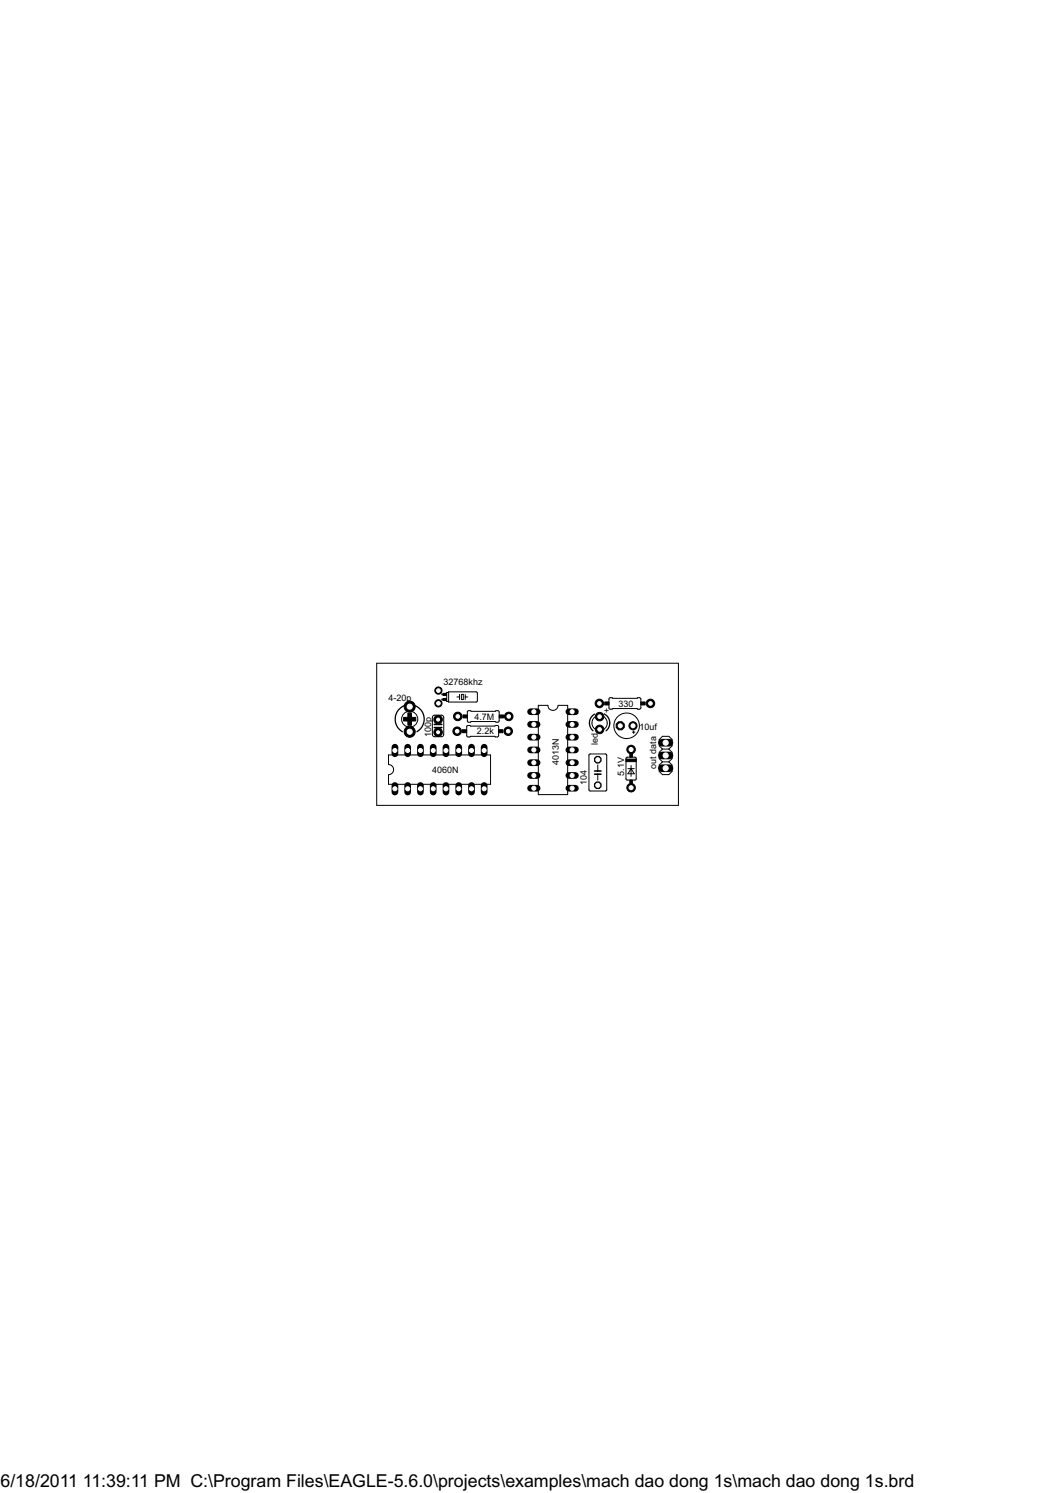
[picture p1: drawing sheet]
<svg xmlns="http://www.w3.org/2000/svg" width="210mm" height="297mm" viewBox="0 0 210 297" stroke-linecap="round" stroke-linejoin="round" font-family="sans-serif">
<g fill="#000" stroke="#000" stroke-width="1.3">
<path d="M78.6 156.3v1.3zM78.6 148.7v1.3zM81.1 156.3v1.3zM81.1 148.7v1.3zM83.7 156.3v1.3zM83.7 148.7v1.3zM86.2 156.3v1.3zM86.2 148.7v1.3zM88.7 156.3v1.3zM88.7 148.7v1.3zM91.3 156.3v1.3zM91.3 148.7v1.3z"/>
<path d="M93.8 156.3v1.3zM93.8 148.7v1.3zM96.3 156.3v1.3zM96.3 148.7v1.3zM105.6 141.6h1.3zM105.6 144.1h1.3zM105.6 156.8h1.3zM105.6 146.7h1.3zM105.6 149.2h1.3zM105.6 154.3h1.3zM105.6 151.7h1.3zM113.2 156.8h1.3z"/>
<path d="M113.2 154.3h1.3zM113.2 151.7h1.3zM113.2 149.2h1.3zM113.2 146.7h1.3zM113.2 144.1h1.3zM113.2 141.6h1.3z"/>
</g>
<g fill="#fff" stroke="#fff" stroke-width=".2">
<circle cx="106.2" cy="141.6" r=".4"/>
<circle cx="106.2" cy="144.1" r=".4"/>
<circle cx="106.2" cy="156.8" r=".4"/>
<circle cx="113.8" cy="156.8" r=".4"/>
<circle cx="106.2" cy="146.7" r=".4"/>
<circle cx="106.2" cy="149.2" r=".4"/>
<circle cx="106.2" cy="154.3" r=".4"/>
<circle cx="106.2" cy="151.7" r=".4"/>
<circle cx="113.8" cy="154.3" r=".4"/>
<circle cx="113.8" cy="151.7" r=".4"/>
<circle cx="113.8" cy="149.2" r=".4"/>
<circle cx="113.8" cy="146.7" r=".4"/>
<circle cx="113.8" cy="144.1" r=".4"/>
<circle cx="113.8" cy="141.6" r=".4"/>
<circle cx="78.6" cy="156.9" r=".4"/>
<circle cx="81.1" cy="156.9" r=".4"/>
<circle cx="93.8" cy="156.9" r=".4"/>
<circle cx="96.3" cy="156.9" r=".4"/>
<circle cx="83.7" cy="156.9" r=".4"/>
<circle cx="86.2" cy="156.9" r=".4"/>
<circle cx="91.3" cy="156.9" r=".4"/>
<circle cx="88.7" cy="156.9" r=".4"/>
<circle cx="96.3" cy="149.3" r=".4"/>
<circle cx="93.8" cy="149.3" r=".4"/>
<circle cx="91.3" cy="149.3" r=".4"/>
<circle cx="88.7" cy="149.3" r=".4"/>
<circle cx="86.2" cy="149.3" r=".4"/>
<circle cx="83.7" cy="149.3" r=".4"/>
<circle cx="81.1" cy="149.3" r=".4"/>
<circle cx="78.6" cy="149.3" r=".4"/>
<circle cx="101.1" cy="145.5" r=".36"/>
<circle cx="91" cy="145.5" r=".36"/>
<circle cx="91.1" cy="142.5" r=".36"/>
<circle cx="101.2" cy="142.5" r=".36"/>
<circle cx="87.2" cy="143.2" r=".3"/>
<circle cx="87.2" cy="145.7" r=".3"/>
<circle cx="81.5" cy="140.6" r=".51"/>
<circle cx="81.5" cy="145.6" r=".51"/>
<circle cx="87.2" cy="137.4" r=".36"/>
<circle cx="87.2" cy="139.9" r=".36"/>
<circle cx="132.4" cy="147.8" r=".51"/>
<circle cx="132.4" cy="150.3" r=".51"/>
<circle cx="132.4" cy="152.8" r=".51"/>
<circle cx="119.3" cy="142.6" r=".36"/>
<circle cx="119.3" cy="145.1" r=".36"/>
<circle cx="119.3" cy="140" r=".36"/>
<circle cx="129.4" cy="140" r=".36"/>
<circle cx="123.4" cy="144.4" r=".4"/>
<circle cx="125.9" cy="144.4" r=".4"/>
<circle cx="125.6" cy="149.1" r=".4"/>
<circle cx="125.6" cy="156.7" r=".4"/>
<circle cx="118.9" cy="151.2" r=".4"/>
<circle cx="118.9" cy="156.2" r=".4"/>
</g>
<g fill="#000" stroke="#000" stroke-width=".2">
<path d="M75 132v28.2zM88.9 137.8v1.8zM88.9 139.6h.4zM88.9 137.8h.4zM89.3 139.7h5.4zM89.3 137.6v.2zM89.3 137.6h5.4zM89.3 139.6v.1zM89.3 137.8v1.8zM91.4 138.2v.5zM90.9 138.7h.5zM91.4 138.7v.5z"/>
<path d="M91.8 138.2v1zM91.8 139.2h.4zM91.8 138.2h.4zM92.2 138.2v1zM92.6 138.2v.5zM92.6 138.7h.5zM92.6 138.7v.5zM95 137.9v1.5zM121.4 138.8h.4zM121.8 138.8l.1 .1zM126.7 138.9l.2-.1zM121.9 138.9h4.8z"/>
<path d="M126.9 138.8h.4zM75 132h60zM77.3 156h20.3zM77.3 150.2v1.9zM77.3 154.1v1.9zM86 142.8v3.3zM86.5 142.3h1.3zM86.5 146.6h1.3zM88.3 142.8v3.3zM92.9 144.6v1.8zM93 141.6v1.8zM93.1 146.6h.4z"/>
<path d="M93.1 144.3h.4zM93.2 141.4h.4zM93.2 143.7h.4zM93.6 146.5l-.1 .1zM93.6 146.5h4.8zM93.5 144.3l.1 .2zM93.6 144.5h4.8zM93.6 141.4l.1 .1zM93.7 143.6l-.1 .1zM77.3 150.2h20.3zM97.6 150.2v5.8zM98.4 146.5l.2 .1z"/>
<path d="M98.4 144.5l.2-.2zM98.6 141.5l.1-.1zM93.7 141.5h4.9zM98.6 143.6l.1 .1zM93.7 143.6h4.9zM98.6 146.6h.4zM98.6 144.3h.4zM98.7 141.4h.4zM98.7 143.7h.4zM99.2 144.6v1.8zM99.3 141.6v1.8zM107.1 140.3v17.8z"/>
<path d="M107.1 140.3h1.9zM112.9 140.3v17.8zM107.1 158.1h5.8zM111 140.3h1.9zM117.2 150.3v6.8zM117.4 157.4h3.1zM118.9 152.2v1.2zM118.9 154v1.2zM117.4 150h3.1zM120.7 150.3v6.8zM121.2 139.1v1.7zM121.4 141.1h.4z"/>
<path d="M121.9 141l-.1 .1zM124.5 150.9v4.1zM125.6 152.9l-.7 1zM125.6 152.3v.6zM125.6 152.9v1.6zM125.6 152.9l.6 1zM124.9 152.9h.7zM126.1 145.4v.3zM125.8 145.7h.3zM126.1 145.7v.2zM124.9 153.9h1.3zM125.6 152.9h.6z"/>
<path d="M126.1 145.7h.2zM124.8 155.2h1.5zM124.8 150.6h1.5zM126.6 150.9v4.1zM126.7 141l.2 .1zM121.9 141h4.8zM126.9 141.1h.4zM127.5 139.1v1.7zM131.2 149.7v1.2zM131.2 149.7l.6-.7zM131.2 147.1v1.3zM131.2 152.2v1.3z"/>
<path d="M131.2 152.2l.6-.6zM131.2 148.4l.6 .6zM131.2 150.9l.6 .7zM131.8 146.5l-.6 .6zM131.2 153.5l.6 .6zM131.8 149h1.3zM133.1 149l.6 .7zM131.8 151.6h1.3zM131.8 146.5h1.3zM133.1 151.6l.6 .6zM131.8 154.1h1.3zM133.7 147.1v1.3z"/>
<path d="M133.7 148.4l-.6 .6zM133.7 149.7v1.2zM133.7 150.9l-.6 .7zM133.1 146.5l.6 .6zM133.7 152.2v1.3zM133.7 153.5l-.6 .6zM75 160.2h60zM135 132v28.2z"/>
<circle cx="87.2" cy="139.9" r=".72"/>
<circle cx="87.2" cy="137.4" r=".72"/>
<circle cx="119.3" cy="140" r=".85"/>
<circle cx="129.4" cy="140" r=".85"/>
<circle cx="81.5" cy="145.6" r="1.1"/>
<circle cx="81.5" cy="140.6" r="1.1"/>
<circle cx="87.2" cy="143.2" r=".85"/>
<circle cx="87.2" cy="145.7" r=".85"/>
<circle cx="91" cy="145.5" r=".85"/>
<circle cx="91.1" cy="142.5" r=".85"/>
<circle cx="101.1" cy="145.5" r=".85"/>
<circle cx="101.2" cy="142.5" r=".85"/>
<circle cx="119.3" cy="145.1" r=".85"/>
<circle cx="119.3" cy="142.6" r=".85"/>
<circle cx="125.6" cy="149.1" r=".85"/>
<circle cx="125.6" cy="156.7" r=".85"/>
<circle cx="125.9" cy="144.4" r=".8"/>
</g>
<path d="M131.7 147.8h1.5zM131.7 150.3h1.5zM131.7 152.8h1.5z" fill="#000" stroke="#000" stroke-width="1.5"/>
<g fill="#000" stroke="#000" stroke-width=".2">
<path d="M88.2 139h.6v.4h-.6zM88.2 137.9h.6v.5h-.6zM120.3 139.7h.9v.6h-.9zM127.5 139.7h.9v.6h-.9zM80.3 142.7h2.4v.7h-2.4zM81.2 141.9h.7v2.4h-.7zM92 145.2h.8v.6h-.8zM92.1 142.2h.9v.6h-.9zM99.2 145.2h.9v.6h-.9zM99.3 142.2h.9v.6h-.9zM124.5 151h2.1v.5h-2.1zM125.3 155.2h.5v.6h-.5z"/>
<path d="M125.3 150h.5v.6h-.5z"/>
<circle cx="118.9" cy="151.2" r=".71"/>
<circle cx="118.9" cy="156.2" r=".71"/>
<circle cx="123.4" cy="144.4" r=".87"/>
</g>
<g fill="none" stroke="#000" stroke-width=".2">
<path d="M94.7 137.6l.3 .3M95 139.4l-.3 .3M121.4 138.8l-.2 .3M127.3 138.8l.2 .3M77.3 152.1a1.02 1.02 0 0 1 1 1 1.02 1.02 0 0 1-1 1M86 146.1l.2 .4 .3 .1M86.5 142.3l-.3 .1-.2 .4M87.8 142.3l.3 .1 .2 .4M88.3 146.1l-.2 .4-.3 .1M92.9 146.4l.2 .2M93 143.4l.2 .3M93.1 144.3l-.2 .3"/>
<path d="M93.2 141.4l-.2 .2M99 144.3l.2 .3M99.1 141.4l.2 .2M99.2 146.4l-.2 .2M99.3 143.4l-.2 .3M109 140.3a1.02 1.02 0 0 0 1 1 1.02 1.02 0 0 0 1-1M117.2 157.1l.2 .3M117.4 150l-.2 .3M118.4 142.6a1.5 1.5 0 0 0 0 2.4M120.2 142.6a1.52 1.52 0 0 1 0 2.5M120.5 150l.2 .3M120.7 157.1l-.2 .3"/>
<path d="M121.2 140.8l.2 .3M124.5 155l.3 .2M124.8 150.6l-.3 .3M126.3 150.6l.3 .3M126.6 155l-.3 .2M127.5 140.8l-.2 .3"/>
<circle cx="81.5" cy="143.1" r="1.6"/>
<circle cx="124.7" cy="144.4" r="2.54"/>
</g>
<path d="M86.4 144.1h1.5zM86.4 144.8h1.5zM118.3 153.4h.6zM118.3 154h.6zM118.9 153.4h.7zM118.9 154h.7z" fill="#000" stroke="#000" stroke-width=".32"/>
<path d="M80.5 140.4a2.91 2.91 0 0 0-1.9 2.5 2.91 2.91 0 0 0 1.5 2.7M82.5 140.4a2.89 2.89 0 0 1 1.9 2.5 2.89 2.89 0 0 1-1.4 2.7M118.3 142.1a2.06 2.06 0 0 0-.3 3.3M120.2 142a2.03 2.03 0 0 1 .4 3.4" fill="none" stroke="#000" stroke-width=".25"/>
<path d="M88 139.2h.4zM88 138.2h.5z" fill="#000" stroke="#000" stroke-width=".42"/>
<g font-size="4">
<text x=".1" y="295.9">6/18/2011</text>
<text x="16.5" y="295.9">11:39:11 PM C:\Program Files\EAGLE-5.6.0\projects\examples\mach dao dong 1s\mach dao dong 1s.brd</text>
</g>
<g font-size="2">
<text x="88.3" y="136.3">32768khz</text>
<text x="77.3" y="139.4">4-20p</text>
<text x="94.4" y="143.2">4.7M</text>
<text x="121.3" y="141.8" transform="rotate(-90 121.3 141.8)">+</text>
<text x="123.1" y="140.6">330</text>
<text x="85.8" y="146.6" transform="rotate(-90 85.8 146.6)">100p</text>
<text x="94.9" y="146.1">2.2k</text>
<text x="118.9" y="148.1" transform="rotate(-90 118.9 148.1)">led</text>
<text x="127.3" y="145.2">10uf</text>
<text x="86" y="153.8">4060N</text>
<text x="111.2" y="152.2" transform="rotate(-90 111.2 152.2)">4013N</text>
<text x="124.2" y="154.3" transform="rotate(-90 124.2 154.3)">5.1V</text>
<text x="130.5" y="152.9" transform="rotate(-90 130.5 152.9)">out data</text>
<text x="116.8" y="156.1" transform="rotate(-90 116.8 156.1)">104</text>
</g>
</svg>
